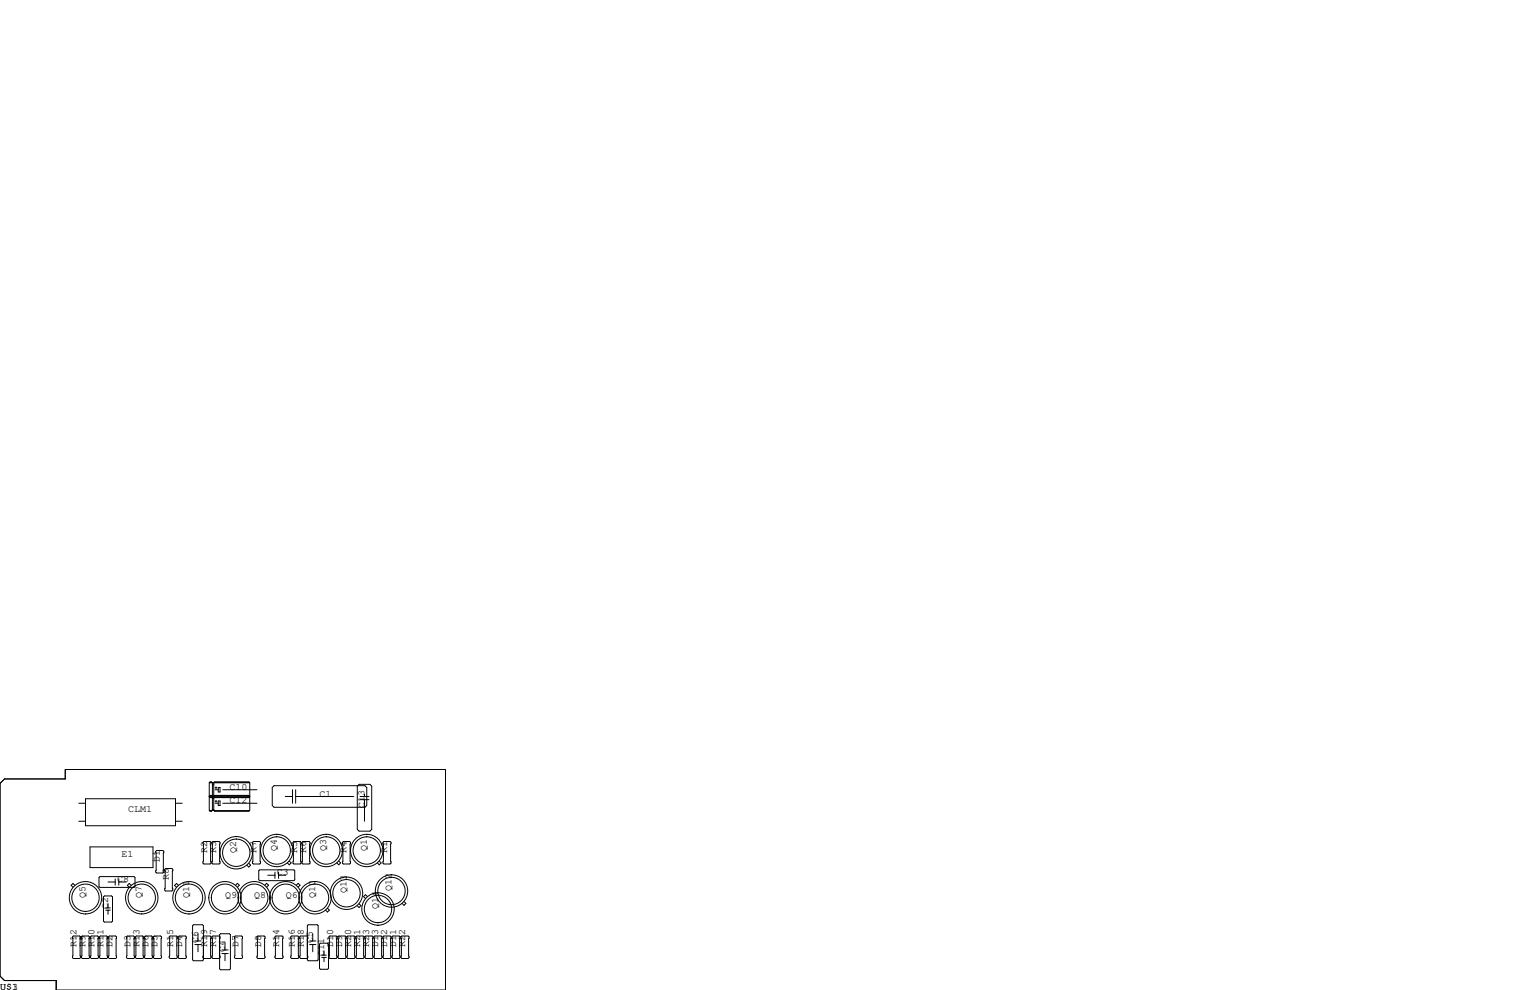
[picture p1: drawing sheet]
<svg xmlns="http://www.w3.org/2000/svg" width="432mm" height="279mm" viewBox="0 0 432 279" stroke-linecap="round" stroke-linejoin="round" font-family="sans-serif">
<g fill="none" stroke="#000" stroke-width=".28">
<path d="M0 221.1l1.3-1.3h17.1v-2.6h107.3v62.2h-109.8v-2.7h-14.6l-1.3-1.2zM22.2 226.7h1.9M22.2 231.8h1.9M24.1 225.4h25.4v7.6h-25.4zM25.4 239h17.8v5.9h-17.8zM49.5 226.7h1.9M49.5 231.8h1.9M57.3 237.7l.2-.2h1.8l.3 .2v5.9l-.3 .2h-1.8l-.2-.2zM59.1 220.9v7.8l.2 .2M59.1 220.9l.2-.2h.4l.2 .2v7.8M59.1 220.9h11.4M59.1 224.9l.2 .2"/>
<path d="M59.2 225h.6M59.2 228.8h.6M59.3 220.8h.4M59.3 225.1l1-.2 .3 .2M59.3 225.1h.1M59.3 228.9h.1M59.3 224.6h.4M59.8 237.7l.3-.2h1.7l.3 .2v5.9l-.3 .2h-1.7l-.3-.2zM59.9 221.5h.4M59.9 224.7l-.2-.2h-.4l-.2 .2h11.4l-.3-.2h-9.6l-.3 .2M59.9 224.8h.4M59.9 225.3h.4"/>
<path d="M59.9 228.7l-.6 .2M59.9 228.7h.4M59.9 228.5h.4M59.9 228.6h.4M60.1 221h.1M60.3 228.7l.3 .2M60.5 225h9.9M60.5 228.8h9.9M60.6 220.8h9.6M60.6 225.1h.1M60.6 228.9h.1M60.6 224.6h9.6"/>
<path d="M60.7 222.9h.9M60.7 222.3h.5M60.7 226.7h.9M60.7 226.1h.5M61 222.1v.5M61 225.9v.5M61.6 222.2h.5v1.3h-.5zM61.6 226.1h.5v1.2h-.5zM62.9 222.9h9.6M62.9 226.7h9.6M70.5 220.9l-.3-.2h-9.6l-.3 .2v7.8M70.5 224.9l-.3 .2h-9.6"/>
<path d="M70.5 220.9v7.8l-.3 .2h-9.6M71.2 237.7l.3-.2h1.8l.2 .2v5.9l-.2 .2h-1.8l-.3-.2zM77.3 221.7h25.7l.5 .5v5.1l-.5 .5h-25.7l-.5-.5v-5.1zM80.5 224.8h2.1M82.6 222.9v3.8M82.7 237.7l.2-.2h1.8l.3 .2v5.9l-.3 .2h-1.8l-.2-.2zM83.4 224.8h16.4M83.4 222.9v3.8M85.2 237.7l.3-.2h1.7l.3 .2v5.9l-.3 .2h-1.7l-.3-.2zM96.6 237.7l.3-.2h1.8l.2 .2v5.9l-.2 .2h-1.8l-.3-.2zM100.8 221.9l.5-.5h3.1l.5 .5v12.2l-.5 .5h-3.1l-.5-.5zM101.6 224.8h2.5"/>
<path d="M101.6 225.7h2.5M102.9 224.2v.6M102.9 225.7v6.1M108.3 237.5h1.8l.3 .2v5.9l-.3 .2h-1.8l-.2-.2v-5.9zM21.1 249.9l-.5-.6-.5 .6 .5 .5M27.9 247.6l.3-.2h9.6l.3 .2v2.6l-.3 .2h-9.6l-.3-.2zM29.5 252.9h2l.3 .2v6.9l-.3 .2h-2l-.3-.2v-6.9zM29.8 256.2h1.3M29.8 256.9h1.3M30.5 255v1.2M30.5 256.9v1.2M30.5 248.9h2"/>
<path d="M32.5 248v1.8M33.5 248.9h2.1M33.5 248v1.8M37 249.9l-.5-.6-.6 .6 .6 .5M43.9 240.3l.3-.3h1.8l.2 .3v5.8l-.2 .3h-1.8l-.3-.3zM46.5 245.4l.2-.3h1.8l.3 .3v5.8l-.3 .3h-1.8l-.2-.3zM50.3 249.9l-.5-.6-.5 .6 .5 .5M66.5 249.8l.5-.5 .5 .5-.5 .6M70.2 243.6l.5 .6-.5 .5-.5-.5M73 245.7l.3-.2h9.6l.3 .2v2.6l-.3 .2h-9.6l-.3-.2zM74.7 249.8l.6-.5 .5 .5-.5 .6M75.6 247h2"/>
<path d="M77.6 246.1v1.8M78.6 247h2M78.6 246.1v1.8M81.6 243l.6 .5-.6 .6-.5-.6M83.6 249.8l.6-.5 .5 .5-.5 .6M92.4 256.3l.6 .6-.6 .5-.5-.5M95.6 243l.5 .5-.5 .6-.5-.6M101.3 255.1l.6 .5-.6 .5-.5-.5M103.7 253l-.6-.5-.5 .5 .5 .6M107 243l.6 .5-.6 .6-.5-.6M114 254.4l.6 .6-.6 .5-.5-.5M20.4 264.4l.3-.2h1.8l.2 .2v5.9l-.2 .2h-1.8l-.3-.2z"/>
<path d="M23 264.4l.2-.2h1.8l.3 .2v5.9l-.3 .2h-1.8l-.2-.2zM25.5 264.4l.3-.2h1.8l.2 .2v5.9l-.2 .2h-1.8l-.3-.2zM28.1 264.4l.2-.2h1.8l.3 .2v5.9l-.3 .2h-1.8l-.2-.2zM30.6 264.4l.3-.2h1.7l.3 .2v5.9l-.3 .2h-1.7l-.3-.2zM35.7 264.4l.2-.2h1.8l.3 .2v5.9l-.3 .2h-1.8l-.2-.2zM38.2 264.4l.3-.2h1.8l.2 .2v5.9l-.2 .2h-1.8l-.3-.2zM40.8 264.4l.2-.2h1.8l.3 .2v5.9l-.3 .2h-1.8l-.2-.2zM43.3 264.4l.3-.2h1.7l.3 .2v5.9l-.3 .2h-1.7l-.3-.2zM47.8 264.4l.2-.2h1.8l.2 .2v5.9l-.2 .2h-1.8l-.2-.2zM50.3 264.4l.2-.2h1.8l.3 .2v5.9l-.3 .2h-1.8l-.2-.2zM54.4 261.2l.2-.2h2.6l.2 .2v9.7l-.2 .2h-2.6l-.2-.2zM55 266.6h1.8"/>
<path d="M55 265.6h1.8M55.9 263.5v2.1M55.9 266.6v2M57.4 264.9l-.1-.5 .2-.2h1.8l.3 .2v5.9l-.3 .2h-1.8l-.2-.2 .1-.6M62 264.9l.1-.5-.3-.2h-1.7l-.3 .2v5.9l.3 .2h1.7l.3-.2-.1-.6M62 263.8l.2-.3h2.6l.2 .3v9.6l-.2 .3h-2.6l-.2-.3zM62.6 268.1h1.8M62.6 269.1h1.8M63.5 266.1v2M63.5 269.1v2M66.2 264.4l.2-.2h1.8l.3 .2v5.9l-.3 .2h-1.8l-.2-.2zM72.5 264.4l.3-.2h1.7l.3 .2v5.9l-.3 .2h-1.7l-.3-.2z"/>
<path d="M77.6 264.4l.3-.2h1.7l.3 .2v5.9l-.3 .2h-1.7l-.3-.2zM82 264.4l.3-.2h1.8l.2 .2v5.9l-.2 .2h-1.8l-.3-.2zM86.7 264.9l.2-.5-.3-.2h-1.8l-.2 .2v5.9l.2 .2h1.8l.3-.2-.2-.6M86.7 261.2l.3-.2h2.5l.3 .2v9.7l-.3 .2h-2.5l-.3-.2zM87.4 266.6h1.8M87.4 265.6h1.8M88.3 263.5v2.1M88.3 266.6v2M90.2 266.4l.2-.2h2.1l.2 .2v6.9l-.2 .3h-2.1l-.2-.3zM90.8 269.6h1.3M90.8 270.2h1.3M91.4 268.4v1.2"/>
<path d="M91.4 270.2v1.2M92.8 264.4l.3-.2h1.8l.2 .2v5.9l-.2 .2h-1.8l-.3-.2zM95.4 264.4l.2-.2h1.8l.3 .2v5.9l-.3 .2h-1.8l-.2-.2zM97.9 264.4l.3-.2h1.7l.3 .2v5.9l-.3 .2h-1.7l-.3-.2zM100.5 264.4l.2-.2h1.8l.2 .2v5.9l-.2 .2h-1.8l-.2-.2zM103 264.4l.3-.2h1.7l.3 .2v5.9l-.3 .2h-1.7l-.3-.2zM105.5 264.4l.3-.2h1.8l.2 .2v5.9l-.2 .2h-1.8l-.3-.2zM108.1 264.4l.2-.2h1.8l.3 .2v5.9l-.3 .2h-1.8l-.2-.2zM110.6 264.4l.3-.2h1.7l.3 .2v5.9l-.3 .2h-1.7l-.3-.2zM113.2 264.4l.2-.2h1.8l.2 .2v5.9l-.2 .2h-1.8l-.2-.2z"/>
<circle cx="24.1" cy="253.4" r="4.6"/>
<circle cx="24.1" cy="253.4" r="3.9"/>
<circle cx="40" cy="253.4" r="4.6"/>
<circle cx="40" cy="253.4" r="3.9"/>
<circle cx="53.3" cy="253.4" r="4.6"/>
<circle cx="53.3" cy="253.4" r="3.9"/>
<circle cx="63.5" cy="253.4" r="3.9"/>
<circle cx="63.5" cy="253.4" r="4.6"/>
<circle cx="66.7" cy="240.7" r="3.9"/>
<circle cx="66.7" cy="240.7" r="4.6"/>
<circle cx="71.8" cy="253.4" r="3.9"/>
<circle cx="71.8" cy="253.4" r="4.6"/>
<circle cx="78.1" cy="240" r="3.9"/>
<circle cx="78.1" cy="240" r="4.6"/>
<circle cx="80.6" cy="253.4" r="3.9"/>
<circle cx="80.6" cy="253.4" r="4.6"/>
<circle cx="88.9" cy="253.4" r="3.9"/>
<circle cx="88.9" cy="253.4" r="4.6"/>
<circle cx="92.1" cy="240" r="3.9"/>
<circle cx="92.1" cy="240" r="4.6"/>
<circle cx="97.8" cy="252.1" r="3.9"/>
<circle cx="97.8" cy="252.1" r="4.6"/>
<circle cx="103.5" cy="240" r="3.9"/>
<circle cx="103.5" cy="240" r="4.6"/>
<circle cx="106.7" cy="256.5" r="4.6"/>
<circle cx="106.7" cy="256.5" r="3.9"/>
<circle cx="110.5" cy="251.5" r="3.9"/>
<circle cx="110.5" cy="251.5" r="4.6"/>
</g>
<g font-size="2.8">
<text x="64.8" y="222.9">C10</text>
<text x="64.8" y="226.7">C12</text>
<text x="90.2" y="224.8">C1</text>
<text x="102.9" y="228" transform="rotate(-90 102.9 228)">C13</text>
<text x="36.2" y="229.2">CLM1</text>
<text x="34.3" y="241.9">E1</text>
<text x="45.1" y="243.2" transform="rotate(-90 45.1 243.2)">D1</text>
<text x="58.4" y="240.7" transform="rotate(-90 58.4 240.7)">R2</text>
<text x="61" y="240.7" transform="rotate(-90 61 240.7)">R3</text>
<text x="66.7" y="240.7" transform="rotate(-90 66.7 240.7)">Q2</text>
<text x="72.4" y="240.7" transform="rotate(-90 72.4 240.7)">R7</text>
<text x="78.1" y="240" transform="rotate(-90 78.1 240)">Q4</text>
<text x="83.8" y="240.7" transform="rotate(-90 83.8 240.7)">R5</text>
<text x="86.4" y="240.7" transform="rotate(-90 86.4 240.7)">R6</text>
<text x="92.1" y="240" transform="rotate(-90 92.1 240)">Q3</text>
<text x="97.8" y="240.7" transform="rotate(-90 97.8 240.7)">R4</text>
<text x="103.5" y="240" transform="rotate(-90 103.5 240)">Q1</text>
<text x="109.2" y="240.7" transform="rotate(-90 109.2 240.7)">R1</text>
<text x="33" y="248.9">C8</text>
<text x="47.6" y="248.3" transform="rotate(-90 47.6 248.3)">R8</text>
<text x="78.1" y="247">C3</text>
<text x="110.5" y="251.5" transform="rotate(-90 110.5 251.5)">Q12</text>
<text x="24.1" y="253.4" transform="rotate(-90 24.1 253.4)">Q5</text>
<text x="30.5" y="256.5" transform="rotate(-90 30.5 256.5)">C2</text>
<text x="40" y="253.4" transform="rotate(-90 40 253.4)">Q7</text>
<text x="53.3" y="253.4" transform="rotate(-90 53.3 253.4)">Q11</text>
<text x="63.5" y="253.4">Q9</text>
<text x="71.8" y="253.4">Q8</text>
<text x="80.6" y="253.4">Q6</text>
<text x="88.9" y="253.4" transform="rotate(-90 88.9 253.4)">Q10</text>
<text x="97.8" y="252.1" transform="rotate(-90 97.8 252.1)">Q13</text>
<text x="106.7" y="256.5" transform="rotate(-90 106.7 256.5)">Q14</text>
<text x="21.6" y="267.3" transform="rotate(-90 21.6 267.3)">R12</text>
<text x="24.1" y="267.3" transform="rotate(-90 24.1 267.3)">R9</text>
<text x="26.7" y="267.3" transform="rotate(-90 26.7 267.3)">R10</text>
<text x="29.2" y="267.3" transform="rotate(-90 29.2 267.3)">R11</text>
<text x="31.7" y="267.3" transform="rotate(-90 31.7 267.3)">D2</text>
<text x="36.8" y="267.3" transform="rotate(-90 36.8 267.3)">D3</text>
<text x="39.4" y="267.3" transform="rotate(-90 39.4 267.3)">R13</text>
<text x="41.9" y="267.3" transform="rotate(-90 41.9 267.3)">D6</text>
<text x="44.4" y="267.3" transform="rotate(-90 44.4 267.3)">D5</text>
<text x="48.9" y="267.3" transform="rotate(-90 48.9 267.3)">R15</text>
<text x="51.4" y="267.3" transform="rotate(-90 51.4 267.3)">D4</text>
<text x="55.9" y="266.1" transform="rotate(-90 55.9 266.1)">C6</text>
<text x="58.4" y="267.3" transform="rotate(-90 58.4 267.3)">R19</text>
<text x="61" y="267.3" transform="rotate(-90 61 267.3)">R17</text>
<text x="63.5" y="268.6" transform="rotate(-90 63.5 268.6)">C4</text>
<text x="67.3" y="267.3" transform="rotate(-90 67.3 267.3)">D7</text>
<text x="73.7" y="267.3" transform="rotate(-90 73.7 267.3)">D8</text>
<text x="78.7" y="267.3" transform="rotate(-90 78.7 267.3)">R14</text>
<text x="83.2" y="267.3" transform="rotate(-90 83.2 267.3)">R16</text>
<text x="85.7" y="267.3" transform="rotate(-90 85.7 267.3)">R18</text>
<text x="88.3" y="266.1" transform="rotate(-90 88.3 266.1)">C5</text>
<text x="91.4" y="269.9" transform="rotate(-90 91.4 269.9)">C11</text>
<text x="94" y="267.3" transform="rotate(-90 94 267.3)">D10</text>
<text x="96.5" y="267.3" transform="rotate(-90 96.5 267.3)">D9</text>
<text x="99.1" y="267.3" transform="rotate(-90 99.1 267.3)">R20</text>
<text x="101.6" y="267.3" transform="rotate(-90 101.6 267.3)">R21</text>
<text x="104.1" y="267.3" transform="rotate(-90 104.1 267.3)">R23</text>
<text x="106.7" y="267.3" transform="rotate(-90 106.7 267.3)">D13</text>
<text x="109.2" y="267.3" transform="rotate(-90 109.2 267.3)">D12</text>
<text x="111.8" y="267.3" transform="rotate(-90 111.8 267.3)">D11</text>
<text x="114.3" y="267.3" transform="rotate(-90 114.3 267.3)">R22</text>
<text x="0" y="279.4">U$1</text>
<text x="0" y="279.4">U$3</text>
</g>
</svg>
